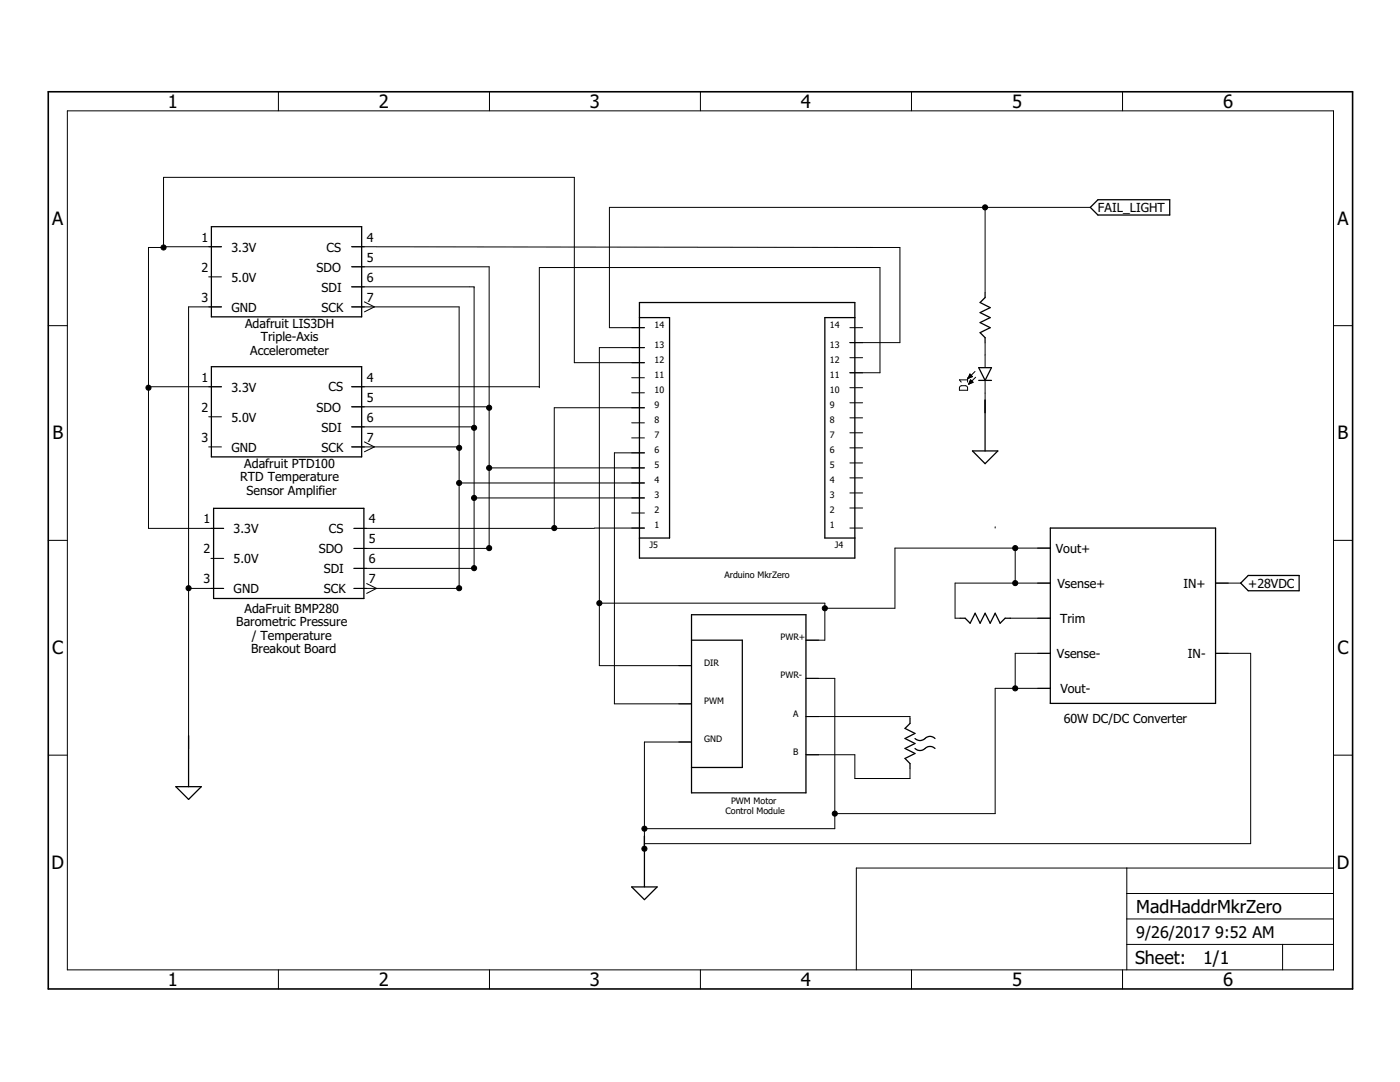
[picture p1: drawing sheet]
<svg xmlns="http://www.w3.org/2000/svg" width="279mm" height="216mm" viewBox="0 0 279 216" stroke-linecap="round" stroke-linejoin="round" font-family="sans-serif">
<g fill="none" stroke="#000" stroke-width=".2">
<path d="M55.6 18.3v3.8M97.7 18.3v3.8M139.8 18.3v3.8M181.9 18.3v3.8M224 18.3v3.8M13.4 22.1h252.7v171.4h-252.7zM32.6 49.2h11.6M41.7 55.2h2.5M70.2 53.2h27.4v56.2h-27M70.2 57.2h24.4v56.2h-24M72.7 49.2h-2.5l104 .2M173.6 49.4h6v19h-10"/>
<path d="M196.6 41.4v16.9M217.6 41.4h-96v24h7M9.6 65h3.8M29.6 77.2h14.6M44.2 61.2h-6.6v88.2M70.2 61.2h21.4v56.2h-21M70.2 77.2h37.4M72.7 60.2l2 1-2 1M126.1 75.4h2.5M126.1 78.4h2.5M128.6 72.4h-14v-37h-82v14h-3v56h15M128.6 69.4h-9v63.4h18.4"/>
<path d="M169.6 65.4h2.5M169.6 77.4h2.5M169.6 74.4h6v-21h-68v24M169.6 71.4h2.5M191.6 77.1l.3-.1h.9l.3 .2v.7h-1.6zM193.1 75.4v.8M193.1 75.8h-1.6l.3 .4M193.2 75.4h.2M193.3 75.3h.4M193.3 75.2h.7M193.3 76.6h.1M193.4 75.1h.6"/>
<path d="M193.4 76.5h.3M193.4 76.4h.6M193.4 74.9h.4M193.5 74.8h.2M193.5 76.3h.7M193.5 74.7h.1M193.5 76.1h.5M193.6 74.6l.5 .5-.9 .4zM193.6 76h.3M193.6 75.9h.2M194.2 76.3l-.5-.5-.4 .9M194.2 76.3l-.9 .4"/>
<path d="M194.6 74.1l-1.4 1.4M194.7 75.3l-1.4 1.4M196.6 68.5v4.9M196.6 75.9v6.5M266.1 65h3.8M41.7 83.2h2.5M41.7 89.2h2.5M70.2 89.2h21.4M70.2 81.2h27.4M70.2 85.2h24.4M72.7 88.2l2 1-2 .9M91.6 96.4h37"/>
<path d="M94.6 99.4h34M97.6 93.4h31M126.1 84.4h2.5M126.1 87.4h2.5M128.6 81.4h-18v24M128.6 90.4h-6v50h15.4M169.6 95.4h2.5M169.6 98.4h2.5M169.6 92.4h2.5M169.6 89.4h2.5M169.6 86.4h2.5M169.6 83.4h2.5"/>
<path d="M169.6 80.4h2.5M9.6 107.8h3.8M37.6 117.4h7M42.1 111.4h2.5M70.6 105.4h48M73.2 116.4l1.9 1-1.9 1M118.6 105.4h10M126.1 102.4h2.5M169.6 105.4h2.5M169.6 101.4h2.5M198.6 105.1v.3M202.6 109.4v7"/>
<path d="M209.6 109.4h-31v12h-14M209.6 116.4h-19v7h.9M242.6 116.4h5M266.1 107.8h3.8M119.6 120.4h45v7.3h-3.8M160.8 135.4h5.8v30h-38M201.6 123.4h8M209.6 130.4h-7v7M209.6 137.4h-11v24.9h-32M242.6 130.4h7v37.9h-121M9.6 150.7h3.8M138 148.1h-9.4v21.3"/>
<path d="M160.8 143h20.8v.3M160.8 150.6h9.8v4.7h11v-1.9M266.1 150.7h3.8M224.9 173.2v20.3M224.9 178.3h41.2M266.1 173.2h-95.2v20.3M55.6 193.5v3.8M97.7 193.5v3.8M139.8 193.5v3.8M181.9 193.5v3.8M224 193.5v3.8M224.9 188.4h41.2"/>
<path d="M224.9 183.4h41.2M256 188.4v5.1"/>
</g>
<g fill="none" stroke="#000" stroke-width=".25">
<path d="M42.2 45.2h30v18h-30zM196.6 58.4v1l-1 1 2 1-2 1 2 1-2 1 2 1-2 1 1 1v1M217.6 41.4l1.5-1.5h14.3v3h-14.3zM42.2 73.2h30v18h-30zM127.6 60.4h43v51h-43zM127.6 63.4h6v44h-6M170.6 63.4h-6v44h6M195.3 73.4h2.6l-1.3 2.5zM195.3 75.9h2.6M196.6 79.8v10.2M194.1 90h5l-2.5 2.5zM42.6 101.4h30v18h-30z"/>
<path d="M209.6 105.4h33v35h-33zM249.1 114.8h10.2v3.1h-10.2l-1.5-1.5zM138 122.7h22.8v35.5h-22.8zM138 127.7h10.1v25.4h-10.1M191.6 123.4h1l1 1 1-2 1 2 1-2 1 2 1-2 1 2 1-1h1M35.1 157h5.1l-2.6 2.5zM37.6 146.8v10.2M181.6 143.4v1l-1 1 2 .9-2 1.1 2 1-2 1 2 .9-2 1 1 1.1v1M182.6 149.4a1.52 1.52 0 0 0 2.2-.2l1-.3 .8 .5M182.6 147.4a1.5 1.5 0 0 0 2.2-.2l1-.3 .8 .5M126.1 177h5l-2.5 2.5zM128.6 166.8v10.2"/>
</g>
<path d="M9.6 18.3h260.3v179h-260.3z" fill="none" stroke="#000" stroke-width=".32"/>
<g fill="#000" stroke="#000" stroke-width=".2">
<circle cx="32.6" cy="49.4" r=".51"/>
<circle cx="196.6" cy="41.4" r=".51"/>
<circle cx="29.6" cy="77.4" r=".51"/>
<circle cx="91.6" cy="89.4" r=".51"/>
<circle cx="91.6" cy="96.4" r=".51"/>
<circle cx="94.6" cy="99.4" r=".51"/>
<circle cx="94.6" cy="85.4" r=".51"/>
<circle cx="97.6" cy="93.4" r=".51"/>
<circle cx="97.6" cy="81.4" r=".51"/>
<circle cx="37.6" cy="117.4" r=".51"/>
<circle cx="91.6" cy="117.4" r=".51"/>
<circle cx="94.6" cy="113.4" r=".51"/>
<circle cx="97.6" cy="109.4" r=".51"/>
<circle cx="110.6" cy="105.4" r=".51"/>
<circle cx="202.6" cy="109.4" r=".51"/>
<circle cx="202.6" cy="116.4" r=".51"/>
<circle cx="119.6" cy="120.4" r=".51"/>
<circle cx="164.6" cy="121.4" r=".51"/>
<circle cx="202.6" cy="137.4" r=".51"/>
<circle cx="128.6" cy="165.4" r=".51"/>
<circle cx="128.6" cy="169.4" r=".51"/>
<circle cx="166.6" cy="162.3" r=".51"/>
</g>
<g font-size="3.7">
<text x="33.5" y="21.5">1</text>
<text x="75.6" y="21.5">2</text>
<text x="117.7" y="21.5">3</text>
<text x="159.9" y="21.5">4</text>
<text x="202" y="21.5">5</text>
<text x="244.1" y="21.5">6</text>
<text x="10.4" y="44.8">A</text>
<text x="266.9" y="44.8">A</text>
<text x="10.5" y="87.7">B</text>
<text x="267" y="87.7">B</text>
<text x="10.4" y="130.5">C</text>
<text x="266.9" y="130.5">C</text>
<text x="10.3" y="173.4">D</text>
<text x="266.8" y="173.4">D</text>
<text x="33.5" y="196.7">1</text>
<text x="75.6" y="196.7">2</text>
<text x="117.7" y="196.7">3</text>
<text x="159.9" y="196.7">4</text>
<text x="202" y="196.7">5</text>
<text x="244.1" y="196.7">6</text>
</g>
<g font-size="3.6">
<text x="226.8" y="182.1">MadHaddrMkrZero</text>
<text x="226.5" y="192.4">Sheet:</text>
<text x="240.1" y="192.3">1/1</text>
</g>
<g font-size="3.2">
<text x="226.8" y="187.2">9/26/2017</text>
<text x="242.5" y="187.2">9:52 AM</text>
</g>
<g font-size="2.5">
<text x="219.1" y="42.3">FAIL_LIGHT</text>
<text x="40.2" y="48.2">1</text>
<text x="46.2" y="50.2">3.3V</text>
<text x="65.2" y="50.2">CS</text>
<text x="73.2" y="48.2">4</text>
<text x="73.2" y="52.2">5</text>
<text x="40.2" y="54.2">2</text>
<text x="46.2" y="56.2">5.0V</text>
<text x="63.2" y="54.2">SDO</text>
<text x="64.2" y="58.2">SDI</text>
<text x="73.2" y="56.2">6</text>
<text x="40.2" y="60.2">3</text>
<text x="46.2" y="62.2">GND</text>
<text x="48.9" y="65.5">Adafruit LIS3DH</text>
<text x="64.2" y="62.2">SCK</text>
<text x="73.2" y="60.2">7</text>
<text x="49.9" y="70.8">Accelerometer</text>
<text x="52" y="68.1">Triple-Axis</text>
<text x="40.2" y="76.2">1</text>
<text x="73.2" y="76.2">4</text>
<text x="40.2" y="82.2">2</text>
<text x="46.2" y="78.2">3.3V</text>
<text x="63.2" y="82.2">SDO</text>
<text x="65.6" y="78">CS</text>
<text x="73.2" y="80.2">5</text>
<text x="40.2" y="88.2">3</text>
<text x="46.2" y="84.2">5.0V</text>
<text x="64.2" y="86.2">SDI</text>
<text x="73.2" y="84.2">6</text>
<text x="73.2" y="88.2">7</text>
<text x="46.2" y="90.2">GND</text>
<text x="48.8" y="93.4">Adafruit PTD100</text>
<text x="64.2" y="90.2">SCK</text>
<text x="47.9" y="96.1">RTD Temperature</text>
<text x="49.2" y="98.7">Sensor Amplifier</text>
<text x="40.6" y="104.4">1</text>
<text x="46.6" y="106.4">3.3V</text>
<text x="65.6" y="106.4">CS</text>
<text x="73.6" y="104.4">4</text>
<text x="40.6" y="110.4">2</text>
<text x="46.6" y="112.4">5.0V</text>
<text x="63.6" y="110.4">SDO</text>
<text x="73.6" y="108.4">5</text>
<text x="73.6" y="112.4">6</text>
<text x="210.7" y="110.4">Vout+</text>
<text x="40.6" y="116.4">3</text>
<text x="46.6" y="118.4">GND</text>
<text x="64.6" y="118.4">SCK</text>
<text x="64.6" y="114.4">SDI</text>
<text x="73.6" y="116.4">7</text>
<text x="211" y="117.4">Vsense+</text>
<text x="236.2" y="117.4">IN+</text>
<text x="249.1" y="117.2">+28VDC</text>
<text x="47.2" y="125">Barometric Pressure</text>
<text x="48.8" y="122.3">AdaFruit BMP280</text>
<text x="211.6" y="124.4">Trim</text>
<text x="50.1" y="130.3">Breakout Board</text>
<text x="50.2" y="127.6">/ Temperature</text>
<text x="210.9" y="131.4">Vsense-</text>
<text x="237.1" y="131.4">IN-</text>
<text x="211.6" y="138.4">Vout-</text>
<text x="212.3" y="144.2">60W DC/DC Converter</text>
</g>
<g font-size="1.8">
<text x="130.6" y="65.4">14</text>
<text x="165.6" y="65.4">14</text>
<text x="130.6" y="69.4">13</text>
<text x="165.6" y="69.4">13</text>
<text x="130.6" y="75.4">11</text>
<text x="130.6" y="72.4">12</text>
<text x="165.6" y="75.4">11</text>
<text x="165.6" y="72.4">12</text>
<text x="130.6" y="78.4">10</text>
<text x="130.6" y="81.4">9</text>
<text x="165.6" y="78.4">10</text>
<text x="165.6" y="81.4">9</text>
<text x="130.6" y="84.4">8</text>
<text x="130.6" y="87.4">7</text>
<text x="165.6" y="84.4">8</text>
<text x="165.6" y="87.4">7</text>
<text x="130.6" y="90.4">6</text>
<text x="130.6" y="93.4">5</text>
<text x="165.6" y="90.4">6</text>
<text x="165.6" y="93.4">5</text>
<text x="130.6" y="96.4">4</text>
<text x="130.6" y="99.4">3</text>
<text x="165.6" y="96.4">4</text>
<text x="165.6" y="99.4">3</text>
<text x="130.6" y="102.4">2</text>
<text x="130.6" y="105.4">1</text>
<text x="165.6" y="102.4">2</text>
<text x="165.6" y="105.4">1</text>
<text x="129.6" y="109.4">J5</text>
<text x="166.6" y="109.4">J4</text>
<text x="144.6" y="115.4">Arduino MkrZero</text>
<text x="155.8" y="127.7">PWR+</text>
<text x="140.5" y="132.8">DIR</text>
<text x="155.8" y="135.4">PWR-</text>
<text x="140.5" y="140.4">PWM</text>
<text x="158.3" y="143">A</text>
<text x="140.5" y="148.1">GND</text>
<text x="158.3" y="150.6">B</text>
<text x="145.9" y="160.4">PWM Motor</text>
<text x="144.8" y="162.3">Control Module</text>
</g>
</svg>
